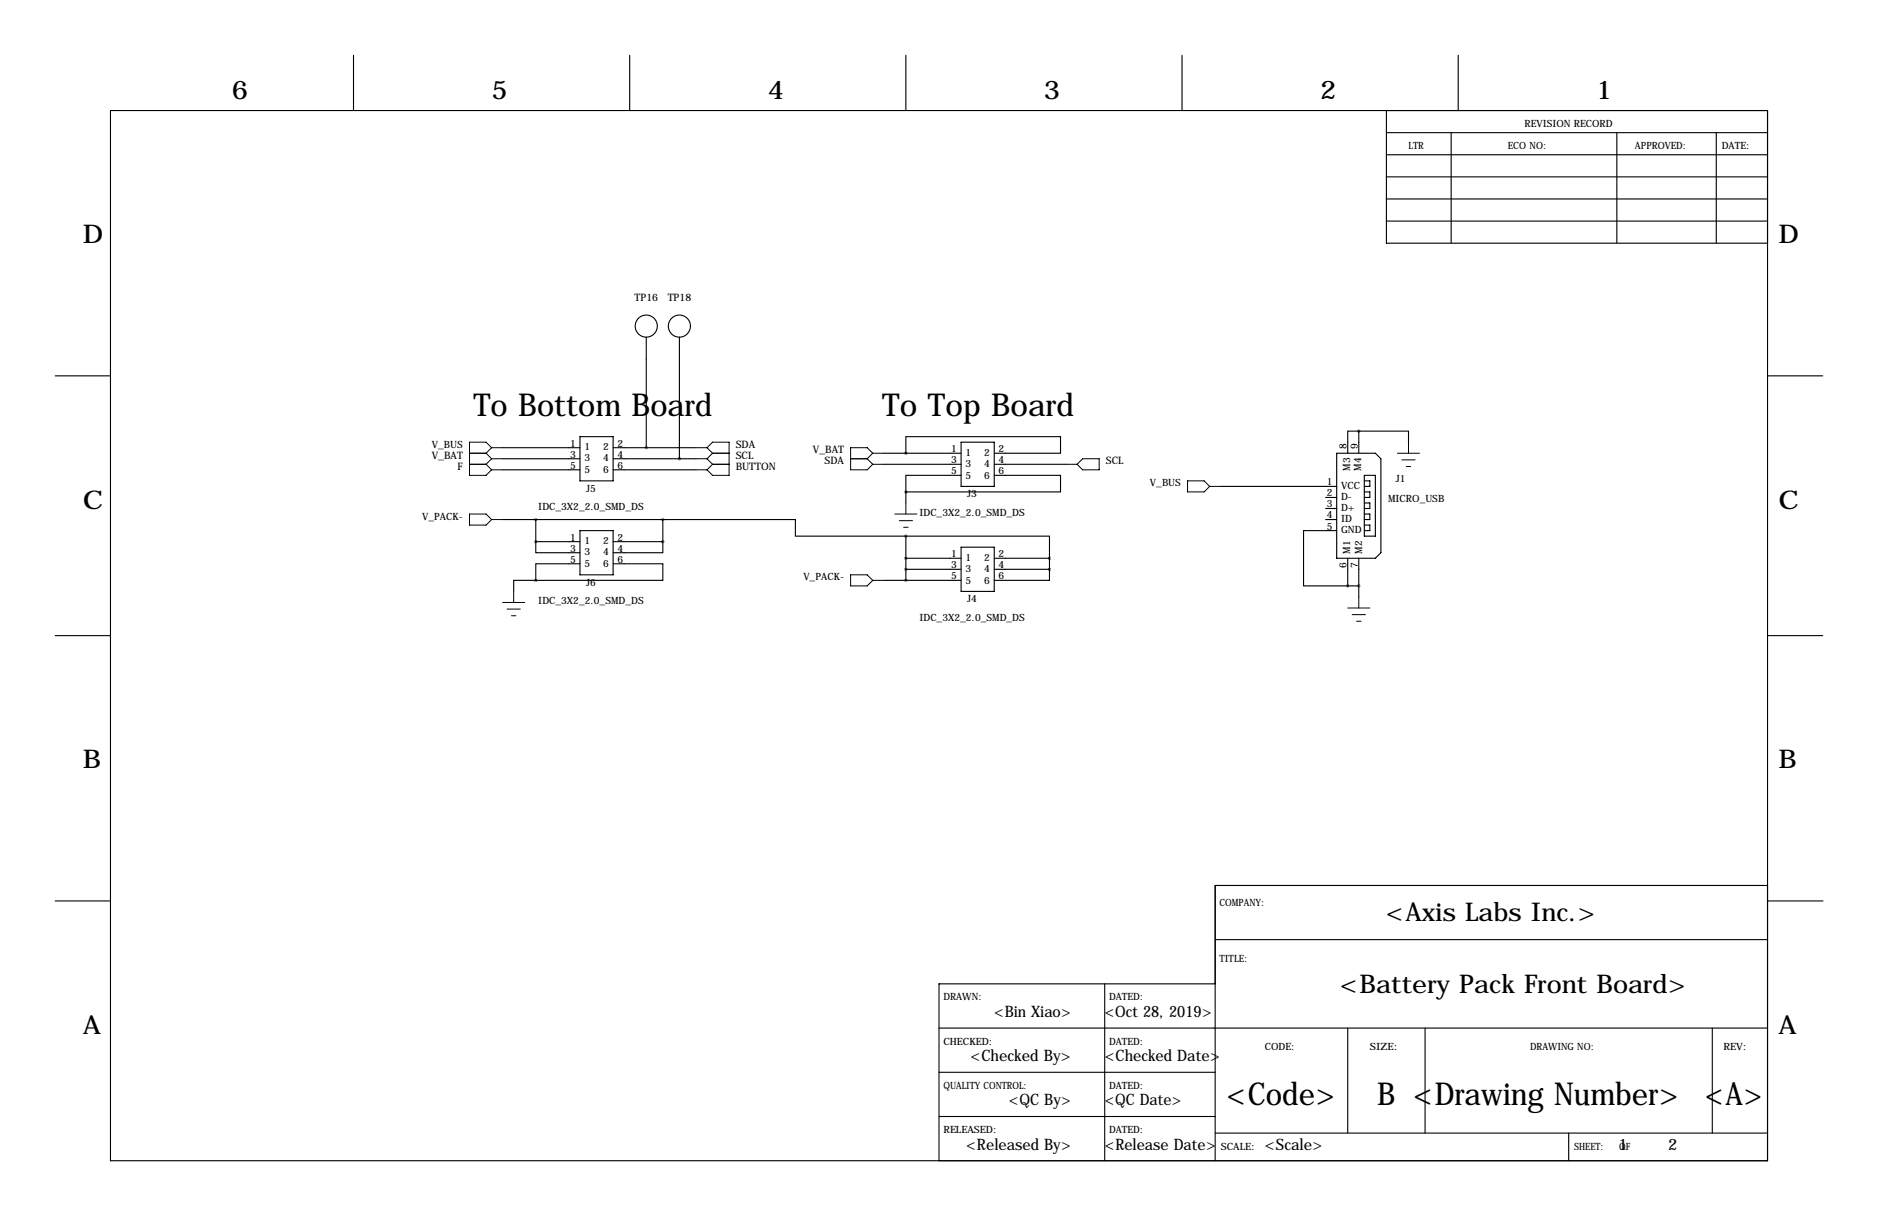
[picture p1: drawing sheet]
<svg xmlns="http://www.w3.org/2000/svg" width="432mm" height="279mm" viewBox="0 0 432 279" stroke-linecap="round" stroke-linejoin="round" font-family="sans-serif">
<g fill="none" stroke="#000" stroke-width=".25">
<path d="M81.3 12.7v12.7M144.8 12.7v12.7M208.3 12.7v12.7M271.8 12.7v12.7M335.3 12.7v12.7M25.4 25.4h381v241.3h-381zM318.8 30.5h87.6M318.8 35.6h87.6M318.8 25.4v30.5h87.6M333.7 30.5v25.4M371.8 30.5v25.4M394.6 30.5v25.4"/>
<path d="M318.8 45.7h87.6M318.8 50.8h87.6M318.8 40.6h87.6M148.6 77.5v25.4M156.2 77.5v27.9M12.7 86.4h12.7M312.4 99.1h-2.5v5M312.4 99.1h11.4v2.5M312.4 99.1v5M406.4 86.4h12.7M115.6 119.4h36.8M115.6 102.9h17.7"/>
<path d="M115.6 105.4h17.7M115.6 107.9h17.7M123.2 119.4v5.1M133.3 100.3h7.7v10.2h-7.7zM141 102.9h19M141 105.4h19M141 107.9h19M152.4 119.4h30.5v3.8h25.4M152.4 119.4v5.1M203.2 104.1h17.8M203.2 106.7h17.8M208.3 104.1v-3.8h35.5v3.8h-15.2"/>
<path d="M208.3 113v2.6M221 109.2h-12.7v3.8M221 101.6h7.6v10.2h-7.6zM228.6 109.2h15.2v3.8h-35.5M228.6 106.7h16.5M280.7 111.8h26.6M304.8 114.3h2.5M304.8 116.8h2.5M304.8 119.4h2.5M307.3 104.1h8.9l1.3 1.3v21.6l-1.3 1.3h-8.9zM313.7 110.5h1.3v1.3h-1.3M313.7 113h1.3v1.3h-1.3"/>
<path d="M313.7 115.6h1.3v1.2h-1.3M313.7 118.1h1.3v1.3h-1.3M313.7 109.2h2.5v14h-2.5zM123.2 124.5v2.5h10.1M123.2 133.3h-5.1v2.6M123.2 124.5h10.1M133.3 129.5h-10.1v3.8M133.3 121.9h7.7v10.2h-7.7zM141 129.5h11.4v3.8h-29.2M141 124.5h11.4M152.4 124.5v2.5h-11.4M203.2 133.3h17.8"/>
<path d="M208.3 123.2h33v5.1M208.3 123.2v10.1M208.3 128.3h12.7M208.3 130.8h12.7M221 125.7h7.6v10.2h-7.6zM228.6 128.3h12.7M228.6 130.8h12.7M241.3 130.8v2.5h-12.7M241.3 128.3v2.5M307.3 121.9h-7.6v12.7h10.2M309.9 128.3v6.3M309.9 134.6h2.5"/>
<path d="M312.4 128.3v8.9M313.7 120.7h1.3v1.2h-1.3M12.7 146h12.7M406.4 146h12.7M12.7 207h12.7M279.4 215.9h127M406.4 203.5h-127v63.2M406.5 207h12.7M215.9 236.2h190.5M254 226.1v40.6M279.4 226.1h-63.5v40.6M309.9 236.2v24.1"/>
<path d="M327.7 236.2v24.1M393.7 236.2v24.1M215.9 246.4h63.5M215.9 256.5h63.5M279.4 260.3h127M360.7 260.3v6.4"/>
<circle cx="148.6" cy="74.9" r="2.54"/>
<circle cx="156.2" cy="74.9" r="2.54"/>
</g>
<g fill="none" stroke="#000" stroke-width=".23">
<path d="M107.9 104.1h3.9M107.9 118.1h3.9l1.2 1.3-1.2 1.3h-3.9zM107.9 106.7h3.9M111.8 106.7l1.2 1.2M111.8 104.1l1.2 1.3M113 102.9h2.6M113 102.9l-1.2 1.2M113 102.9l-1.2-1.3h-3.9v7.6h3.9l1.2-1.3M113 105.4h2.6M113 107.9h2.6M113 105.4l-1.2 1.3M113 119.4h2.6"/>
<path d="M160 102.9h2.6M160 105.4h2.6M160 107.9h2.6M162.6 102.9l1.2-1.3h3.8v7.6h-3.8l-1.2-1.3M162.6 102.9l1.2 1.2M162.6 105.4l1.2 1.3M163.8 104.1h3.8M163.8 106.7h3.8M163.8 104.1l-1.2 1.3M163.8 106.7l-1.2 1.2M195.6 105.4h3.8M199.4 105.4l1.3 1.3"/>
<path d="M200.7 104.1h2.5M200.7 104.1l-1.3-1.2h-3.8v5h3.8l1.3-1.2M200.7 106.7h2.5M200.7 104.1l-1.3 1.3M205.7 118.1h5.1M206.8 119.6h3M208.3 115.6v2.5M245.1 106.7h2.5M248.9 105.4h3.8v2.5h-3.8l-1.3-1.2zM273 110.5h3.9l1.2 1.3-1.2 1.2h-3.9zM278.1 111.8h2.6M321.3 104.1h5.1"/>
<path d="M322.3 105.7h3.1M323.3 107.2h1.1M323.8 101.6v2.5M115.6 138.4h5M116.6 140h3M118.1 135.9v2.5M195.6 132.1h3.8l1.3 1.2-1.3 1.3h-3.8zM200.7 133.3h2.5M207.8 121.2h1M309.9 139.7h5.1M312.4 137.2v2.5M117.6 141.5h1"/>
<path d="M310.9 141.2h3M311.9 142.7h1"/>
</g>
<g font-size="7.3">
<text x="108.9" y="95.6">To Bottom Board</text>
<text x="202.8" y="95.6">To Top Board</text>
<text x="282" y="254">&lt;Code&gt;</text>
<text x="316.7" y="254">B &lt;Drawing Number&gt;</text>
<text x="392" y="254">&lt;A&gt;</text>
</g>
<g font-size="5.9">
<text x="53.3" y="22.9">6</text>
<text x="113" y="22.9">5</text>
<text x="176.5" y="22.9">4</text>
<text x="240" y="22.9">3</text>
<text x="303.5" y="22.9">2</text>
<text x="367" y="22.9">1</text>
<text x="19" y="55.9">D</text>
<text x="408.9" y="55.9">D</text>
<text x="19" y="116.8">C</text>
<text x="408.9" y="116.8">C</text>
<text x="19" y="176.5">B</text>
<text x="408.9" y="176.5">B</text>
<text x="318.7" y="211.6">&lt;Axis Labs Inc.&gt;</text>
<text x="308.1" y="228.1">&lt;Battery Pack Front Board&gt;</text>
<text x="19" y="237.5">A</text>
<text x="408.9" y="237.5">A</text>
</g>
<g font-size="3.6">
<text x="228.5" y="233.7">&lt;Bin Xiao&gt;</text>
<text x="254" y="233.7">&lt;Oct 28, 2019&gt;</text>
<text x="223.1" y="243.8">&lt;Checked By&gt;</text>
<text x="254" y="243.8">&lt;Checked Date&gt;</text>
<text x="232" y="254">&lt;QC By&gt;</text>
<text x="254" y="254">&lt;QC Date&gt;</text>
<text x="222.1" y="264.2">&lt;Released By&gt;</text>
<text x="254" y="264.2">&lt;Release Date&gt;</text>
<text x="290.8" y="264.2">&lt;Scale&gt;</text>
<text x="372.1" y="264.2">1</text>
<text x="383.5" y="264.2">2</text>
</g>
<g font-size="2.4">
<text x="145.9" y="69.1">TP16</text>
<text x="153.5" y="69.1">TP18</text>
<text x="99.3" y="105.4">V_BAT</text>
<text x="105.2" y="107.9">F</text>
<text x="169.2" y="102.9">SDA</text>
<text x="169.2" y="105.4">SCL</text>
<text x="169.2" y="107.9">BUTTON</text>
<text x="186.9" y="104.1">V_BAT</text>
<text x="189.6" y="106.7">SDA</text>
<text x="254.3" y="106.7">SCL</text>
</g>
<g font-size="2.3">
<text x="350.5" y="29.2">REVISION RECORD</text>
<text x="323.8" y="34.3">LTR</text>
<text x="346.7" y="34.3">ECO NO:</text>
<text x="375.9" y="34.3">APPROVED:</text>
<text x="395.9" y="34.3">DATE:</text>
<text x="99.3" y="102.9">V_BUS</text>
<text x="131.1" y="102.6">1</text>
<text x="131.1" y="105.2">3</text>
<text x="131.1" y="107.7">5</text>
<text x="134.4" y="103.4">1</text>
<text x="134.4" y="106">3</text>
<text x="138.7" y="103.4">2</text>
<text x="138.7" y="106">4</text>
<text x="142" y="102.6">2</text>
<text x="142" y="105.2">4</text>
<text x="142" y="107.7">6</text>
<text x="218.7" y="103.9">1</text>
<text x="218.7" y="106.4">3</text>
<text x="222" y="104.7">1</text>
<text x="222" y="107.2">3</text>
<text x="226.3" y="104.7">2</text>
<text x="226.3" y="107.2">4</text>
<text x="229.6" y="103.9">2</text>
<text x="229.6" y="106.4">4</text>
<text x="309.6" y="103.1" transform="rotate(-90 309.6 103.1)">8</text>
<text x="312.2" y="103.1" transform="rotate(-90 312.2 103.1)">9</text>
<text x="134.4" y="108.8">5</text>
<text x="134.8" y="113">J5</text>
<text x="138.7" y="108.8">6</text>
<text x="218.7" y="109">5</text>
<text x="222" y="110">5</text>
<text x="226.3" y="110">6</text>
<text x="229.6" y="109">6</text>
<text x="264.4" y="111.8">V_BUS</text>
<text x="305.1" y="111.5">1</text>
<text x="308.4" y="112.3">VCC</text>
<text x="310.4" y="108.2" transform="rotate(-90 310.4 108.2)">M3</text>
<text x="313" y="108.2" transform="rotate(-90 313 108.2)">M4</text>
<text x="321" y="110.7">J1</text>
<text x="97.1" y="119.4">V_PACK-</text>
<text x="123.8" y="117.2">IDC_3X2_2.0_SMD_DS</text>
<text x="211.4" y="118.5">IDC_3X2_2.0_SMD_DS</text>
<text x="222.4" y="114.3">J3</text>
<text x="305.1" y="114">2</text>
<text x="305.1" y="116.6">3</text>
<text x="305.1" y="119.1">4</text>
<text x="308.4" y="114.9">D-</text>
<text x="308.4" y="117.4">D+</text>
<text x="308.4" y="119.9">ID</text>
<text x="319.2" y="115.4">MICRO_USB</text>
<text x="131.1" y="124.2">1</text>
<text x="134.4" y="125">1</text>
<text x="138.7" y="125">2</text>
<text x="142" y="124.2">2</text>
<text x="305.1" y="121.7">5</text>
<text x="308.4" y="122.5">GND</text>
<text x="131.1" y="126.7">3</text>
<text x="131.1" y="129.3">5</text>
<text x="134.4" y="127.6">3</text>
<text x="134.4" y="130.3">5</text>
<text x="138.7" y="127.6">4</text>
<text x="138.7" y="130.3">6</text>
<text x="142" y="126.7">4</text>
<text x="142" y="129.3">6</text>
<text x="218.7" y="128">1</text>
<text x="218.7" y="130.6">3</text>
<text x="222" y="128.8">1</text>
<text x="222" y="131.4">3</text>
<text x="226.3" y="128.8">2</text>
<text x="226.3" y="131.4">4</text>
<text x="229.6" y="128">2</text>
<text x="229.6" y="130.6">4</text>
<text x="309.6" y="130.6" transform="rotate(-90 309.6 130.6)">6</text>
<text x="310.4" y="127.3" transform="rotate(-90 310.4 127.3)">M1</text>
<text x="312.2" y="130.6" transform="rotate(-90 312.2 130.6)">7</text>
<text x="313.2" y="127.3" transform="rotate(-90 313.2 127.3)">M2</text>
<text x="134.8" y="134.6">J6</text>
<text x="184.7" y="133.3">V_PACK-</text>
<text x="218.7" y="133.1">5</text>
<text x="222" y="134.2">5</text>
<text x="226.3" y="134.2">6</text>
<text x="229.6" y="133.1">6</text>
<text x="123.8" y="138.8">IDC_3X2_2.0_SMD_DS</text>
<text x="211.4" y="142.6">IDC_3X2_2.0_SMD_DS</text>
<text x="222.4" y="138.4">J4</text>
<text x="280.4" y="208.3">COMPANY:</text>
<text x="280.4" y="221">TITLE:</text>
<text x="216.9" y="229.9">DRAWN:</text>
<text x="255" y="229.9">DATED:</text>
<text x="216.9" y="240">CHECKED:</text>
<text x="255" y="240">DATED:</text>
<text x="290.8" y="241.3">CODE:</text>
<text x="315" y="241.3">SIZE:</text>
<text x="351.8" y="241.3">DRAWING NO:</text>
<text x="396.2" y="241.3">REV:</text>
<text x="216.9" y="250.2">QUALITY CONTROL:</text>
<text x="255" y="250.2">DATED:</text>
<text x="216.9" y="260.3">RELEASED:</text>
<text x="255" y="260.3">DATED:</text>
<text x="280.7" y="264.2">SCALE:</text>
<text x="361.9" y="264.2">SHEET:</text>
<text x="372.3" y="264.2">OF</text>
</g>
</svg>
